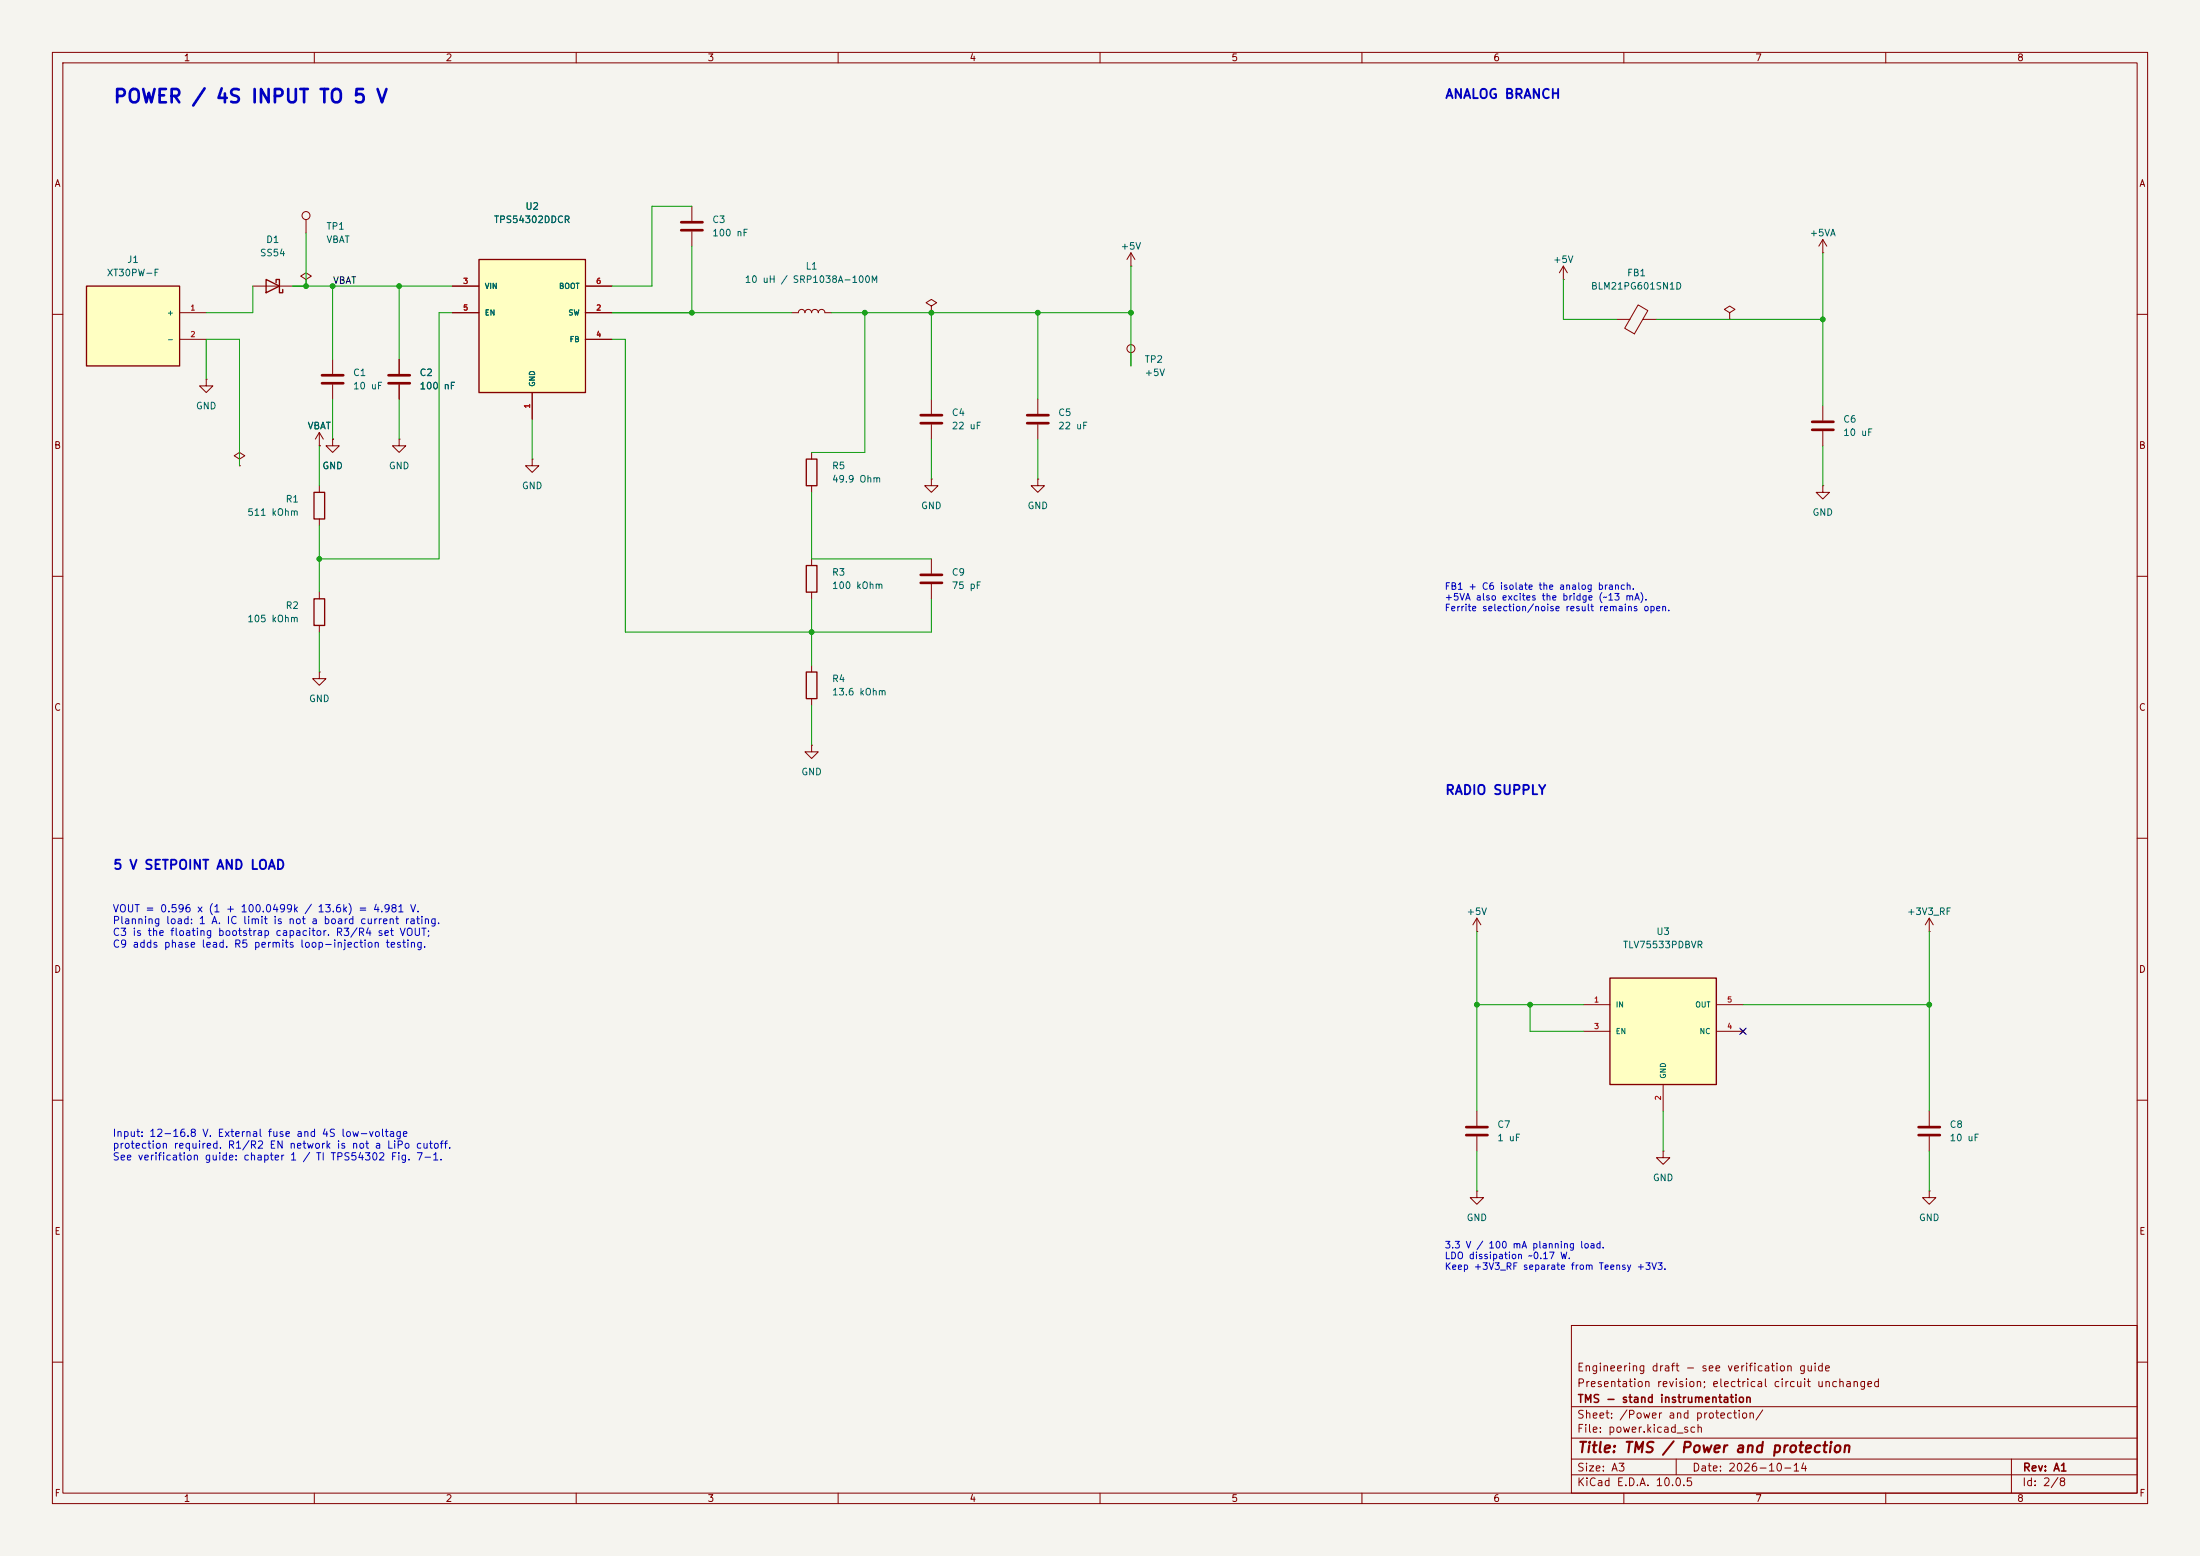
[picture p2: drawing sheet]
<svg xmlns="http://www.w3.org/2000/svg" width="420mm" height="297mm" viewBox="0 0 420 297" stroke-linecap="round" stroke-linejoin="round" font-family="sans-serif">
<path d="M0 0h420v297h-420z" fill="#f5f4ef" stroke="#f5f4ef" stroke-width=".19"/>
<g fill="none" stroke="#840000" stroke-width=".19">
<path d="M10 10h400v277h-400zM12 12h396v273h-396zM60 10v2M110 10v2M160 10v2M210 10v2M260 10v2M310 10v2M360 10v2M48.3 54.6h7.6M58.4 53.3l1-.6-1-.6-1 .6 1 .6v1.3M58.4 54.6h.1"/>
<path d="M58.4 41.9v2.6M298.4 53.3h.1M298.4 50.8l-.7 1.3M298.4 50.8l.8 1.3M298.4 50.8v2.5M312.7 58.2l1.9 1.1-2.6 4.4-1.8-1zM330.2 59.7l1-.6-1-.7-1 .7 1 .6v1.3M10 60h2M39.4 72.4v1.3h1.2l-1.2 1.2-1.3-1.2h1.3M39.4 72.4h.1M308.6 61h2.5M313.6 61h2.6"/>
<path d="M330.2 61h.1M348 77.5v2.8M408 60h2M61 92.7v1.3M61 99.1v1.2M154.9 86.4v1.2M154.9 92.7v1.3M348 82.3v2.8M10 110h2M61 113v1.3M61 119.4v1.3M408 110h2"/>
<path d="M154.9 127v1.3M154.9 133.4v1.2M10 160h2M154.9 142.2v1.3h1.3l-1.3 1.3-1.2-1.3h1.2M154.9 142.2h.1M408 160h2M10 210h2M408 210h2M300 253h108v32h-108zM10 260h2M300 278.5h108M300 274.5h108"/>
<path d="M300 268.5h108M320 278.5v3M384 278.5v6.5M408 260h2M60 285v2M110 285v2M160 285v2M210 285v2M260 285v2M300 281.5h108M310 285v2M360 285v2"/>
<circle cx="58.4" cy="41.1" r=".76"/>
</g>
<path d="M50.8 53.3l2.5 1.3-2.5 1.3zM52.7 54v-.7h.6v2.6h.7v-.7M59.9 94h2.1v5.1h-2.1zM153.9 87.6h2.1v5.1h-2.1zM59.9 114.3h2.1v5.1h-2.1zM153.9 128.3h2.1v5.1h-2.1z" fill="none" stroke="#840000" stroke-width=".25"/>
<path d="M345.9 80.5h4.1M345.9 82h4.1" fill="none" stroke="#840000" stroke-width=".51"/>
<path d="M16.5 54.6h17.8v15.3h-17.8z" fill="#ffffc2"/>
<path d="M16.5 54.6h17.8v15.3h-17.8z" fill="none" stroke="#840000" stroke-width=".25"/>
<g fill="none" stroke="#840000" stroke-width=".19">
<path d="M34.3 59.7h5.1M215.9 50.8h.1M215.9 48.3l-.8 1.2M215.9 48.3l.8 1.2M215.9 48.3v2.5M348 48.3h.1M348 45.7l-.8 1.3M348 45.7l.7 1.3M348 45.7v2.6M34.3 64.8h5.1M198.1 76.2v2.8M215.9 67.3v2.6"/>
<path d="M45.7 87.6l1-.6-1-.6-1 .6 1 .6v1.3M45.7 88.9h.1M198.1 91.4v1.3h1.3l-1.3 1.3-1.3-1.3h1.3M198.1 91.4h.1M198.1 81v2.8"/>
<circle cx="215.9" cy="66.5" r=".76"/>
</g>
<path d="M196.1 79.2h4.1M196.1 80.8h4.1" fill="none" stroke="#840000" stroke-width=".51"/>
<path d="M307.3 186.7h20.4v20.3h-20.4z" fill="#ffffc2"/>
<path d="M307.3 186.7h20.4v20.3h-20.4z" fill="none" stroke="#840000" stroke-width=".25"/>
<g fill="none" stroke="#840000" stroke-width=".19">
<path d="M132.1 39.4v2.8M132.1 44.2v2.8M151.1 59.7h1.3a.64 .64 0 0 1 .6-.6 .64 .64 0 0 1 .7 .6 .64 .64 0 0 1 .6-.6 .64 .64 0 0 1 .6 .6 .64 .64 0 0 1 .7-.6 .64 .64 0 0 1 .6 .6 .64 .64 0 0 1 .6-.6 .64 .64 0 0 1 .7 .6h1.2M177.8 58.4l1-.6-1-.6-1 .6 1 .6v1.3M177.8 59.7h.1M63.5 68.6v2.8M63.5 73.4v2.8M76.2 68.6v2.8M76.2 73.4v2.8M177.8 76.2v2.8M61 85.1h.1M61 82.6l-.8 1.2"/>
<path d="M61 82.6l.7 1.2M61 82.6v2.5M63.5 83.8v1.3h1.3l-1.3 1.3-1.3-1.3h1.3M63.5 83.8h.1M76.2 83.8v1.3h1.3l-1.3 1.3-1.3-1.3h1.3M76.2 83.8h.1M101.6 87.6v1.3h1.3l-1.3 1.3-1.3-1.3h1.3M101.6 87.6h.1M177.8 81v2.8M348 92.7v1.3h1.2l-1.2 1.3-1.3-1.3h1.3M348 92.7h.1M61 128.3v1.2h1.2l-1.2 1.3-1.3-1.3h1.3"/>
<path d="M61 128.3h.1M281.9 177.8h.1M281.9 175.3v2.5M281.9 175.3l-.7 1.2M281.9 175.3l.8 1.2M368.3 177.8h.1M368.3 175.3v2.5M368.3 175.3l-.8 1.2M368.3 175.3l.8 1.2M302.3 191.8h5M302.3 196.9h5M327.7 191.8h5"/>
<path d="M327.7 196.9h5M332.4 196.5l.7 .7M333.1 196.5l-.7 .7M281.9 212.1v2.8M281.9 216.9v2.8M317.5 219.7v1.3h1.3l-1.3 1.2-1.3-1.2h1.3M317.5 219.7h.1M317.5 207v5.1M368.3 212.1v2.8M368.3 216.9v2.8M281.9 227.3v1.3h1.3l-1.3 1.3-1.2-1.3h1.2M281.9 227.3h.1"/>
<path d="M368.3 227.3v1.3h1.3l-1.3 1.3-1.3-1.3h1.3M368.3 227.3h.1"/>
</g>
<path d="M130 42.4h4.1M130 43.9h4.1M61.5 71.6h4M61.5 73.2h4M74.2 71.6h4M74.2 73.2h4M175.8 79.2h4M175.8 80.8h4M279.9 215.1h4.1M279.9 216.7h4.1M366.3 215.1h4M366.3 216.7h4" fill="none" stroke="#840000" stroke-width=".51"/>
<path d="M91.4 49.5h20.4v25.4h-20.4z" fill="#ffffc2"/>
<path d="M91.4 49.5h20.4v25.4h-20.4zM153.9 108h2.1v5h-2.1z" fill="none" stroke="#840000" stroke-width=".25"/>
<g fill="none" stroke="#840000" stroke-width=".19">
<path d="M86.4 59.7h5M86.4 54.6h5M111.8 59.7h5M111.8 54.6h5M76.2 68.6v2.8M76.2 73.4v2.8M101.6 74.9v5.1M111.8 64.8h5M61 85.1h.1M63.5 83.8h.1M177.8 91.4v1.3h1.3l-1.3 1.3-1.3-1.3h1.3M177.8 91.4h.1"/>
<path d="M154.9 106.7v1.3M154.9 113v1.3M177.8 106.7v2.8M177.8 111.5v2.8"/>
</g>
<path d="M175.8 109.7h4M175.8 111.3h4" fill="none" stroke="#840000" stroke-width=".51"/>
<g fill="none" stroke="#009600" stroke-width=".19">
<path d="M132.1 39.4h-7.6v15.2h-7.7M48.3 54.6v5.1h-8.9M55.9 54.6h30.5M58.4 44.5v10.1M63.5 54.6v14M76.2 54.6v14M86.4 59.7h-2.6v47h-22.8M116.8 59.7h34.3M132.1 47v12.7M158.7 59.7h57.2M165.1 59.7v26.7h-10.2M177.8 59.7v16.5"/>
<path d="M198.1 59.7v16.5M215.9 50.8v19.1M298.4 53.3v7.7h10.2M348 48.3v29.2M39.4 72.4v-7.6h6.3v24.1M63.5 76.2v7.6M76.2 76.2v7.6M116.8 64.8h2.6v55.9h58.4v-6.4M316.2 61h31.8M61 85.1v7.6M101.6 80v7.6M154.9 94v12.7h22.9"/>
<path d="M177.8 83.8v7.6M198.1 83.8v7.6M348 85.1v7.6M61 100.3v12.7M154.9 114.3v12.7M61 120.7v7.6M154.9 134.6v7.6M281.9 177.8v34.3M368.3 177.8v34.3M281.9 191.8h20.4M292.1 191.8v5.1h10.2M332.7 191.8h35.6"/>
<path d="M281.9 219.7v7.6M317.5 212.1v7.6M368.3 219.7v7.6"/>
</g>
<path d="M332.1 196.2l1.2 1.3M333.3 196.2l-1.2 1.3" fill="none" stroke="#000084" stroke-width=".19"/>
<g fill="#009600" stroke="#009600" stroke-width=".19">
<circle cx="58.4" cy="54.6" r=".46"/>
<circle cx="61" cy="106.7" r=".46"/>
<circle cx="63.5" cy="54.6" r=".46"/>
<circle cx="76.2" cy="54.6" r=".46"/>
<circle cx="198.1" cy="59.7" r=".46"/>
<circle cx="177.8" cy="59.7" r=".46"/>
<circle cx="165.1" cy="59.7" r=".46"/>
<circle cx="132.1" cy="59.7" r=".46"/>
<circle cx="368.3" cy="191.8" r=".46"/>
<circle cx="292.1" cy="191.8" r=".46"/>
<circle cx="281.9" cy="191.8" r=".46"/>
<circle cx="215.9" cy="59.7" r=".46"/>
<circle cx="348" cy="61" r=".46"/>
<circle cx="154.9" cy="120.7" r=".46"/>
</g>
<text font-size="2.5" fill="#0000c2" x="21.5" y="20.3">POWER / 4S INPUT TO 5 V</text>
<text font-size="2" fill="#840000" x="301" y="277.8">Title: TMS / Power and protection</text>
<g font-size="1.8" fill="#0000c2">
<text x="275.8" y="19.3">ANALOG BRANCH</text>
<text x="275.8" y="152.1">RADIO SUPPLY</text>
<text x="21.5" y="166.4">5 V SETPOINT AND LOAD</text>
</g>
<g font-size="1.5" fill="#840000">
<text x="300.9" y="262.1">Engineering draft - see verification guide</text>
<text x="300.9" y="265.1">Presentation revision; electrical circuit unchanged</text>
<text x="301" y="268.1">TMS - stand instrumentation</text>
<text x="300.9" y="273.8">File: power.kicad_sch</text>
<text x="300.9" y="271.1">Sheet: /Power and protection/</text>
<text x="300.9" y="281.2">Size: A3</text>
<text x="322.9" y="281.2">Date: 2026-10-14</text>
<text x="386" y="281.2">Rev: A1</text>
<text x="300.9" y="284">KiCad E.D.A. 10.0.5</text>
<text x="385.9" y="284">Id: 2/8</text>
</g>
<g font-size="1.4" fill="#0000c2">
<text x="21.4" y="174.5">VOUT = 0.596 x (1 + 100.0499k / 13.6k) = 4.981 V.</text>
<text x="21.4" y="176.7">Planning load: 1 A. IC limit is not a board current rating.</text>
<text x="21.4" y="179">C3 is the floating bootstrap capacitor. R3/R4 set VOUT;</text>
<text x="21.4" y="181.2">C9 adds phase lead. R5 permits loop-injection testing.</text>
<text x="21.4" y="217.3">Input: 12-16.8 V. External fuse and 4S low-voltage</text>
<text x="21.4" y="219.6">protection required. R1/R2 EN network is not a LiPo cutoff.</text>
<text x="21.4" y="221.8">See verification guide: chapter 1 / TI TPS54302 Fig. 7-1.</text>
</g>
<g font-size="1.3" fill="#840000">
<text x="35" y="12">1</text>
<text x="85" y="12">2</text>
<text x="135" y="12">3</text>
<text x="185" y="12">4</text>
<text x="235" y="12">5</text>
<text x="285" y="12">6</text>
<text x="335" y="12">7</text>
<text x="385" y="12">8</text>
<text x="10.3" y="36">A</text>
<text x="408.3" y="36">A</text>
<text x="10.2" y="86">B</text>
<text x="408.2" y="86">B</text>
<text x="10.2" y="136">C</text>
<text x="408.2" y="136">C</text>
<text x="10.2" y="186">D</text>
<text x="408.2" y="186">D</text>
<text x="10.3" y="236">E</text>
<text x="408.3" y="236">E</text>
<text x="10.3" y="286">F</text>
<text x="35" y="287">1</text>
<text x="85" y="287">2</text>
<text x="135" y="287">3</text>
<text x="185" y="287">4</text>
<text x="235" y="287">5</text>
<text x="285" y="287">6</text>
<text x="335" y="287">7</text>
<text x="385" y="287">8</text>
<text x="408.3" y="286">F</text>
</g>
<g font-size="1.3" fill="#006464">
<text x="100.2" y="40.3">U2</text>
<text x="50.7" y="46.7">D1</text>
<text x="62.2" y="44.1">TP1</text>
<text x="62.2" y="46.7">VBAT</text>
<text x="94.2" y="42.9">TPS54302DDCR</text>
<text x="135.9" y="42.9">C3</text>
<text x="135.9" y="45.4">100 nF</text>
<text x="213.8" y="48">+5V</text>
<text x="345.4" y="45.4">+5VA</text>
<text x="20.3" y="53">XT30PW-F</text>
<text x="24.2" y="50.5">J1</text>
<text x="49.5" y="49.2">SS54</text>
<text x="153.7" y="51.8">L1</text>
<text x="296.4" y="50.5">+5V</text>
<text x="310.5" y="53">FB1</text>
<text x="142.1" y="54.3">10 uH / SRP1038A-100M</text>
<text x="303.6" y="55.6">BLM21PG601SN1D</text>
<text x="218.4" y="69.5">TP2</text>
<text x="67.3" y="72.1">C1</text>
<text x="67.3" y="74.6">10 uF</text>
<text x="80" y="72.1">C2</text>
<text x="80" y="74.6">100</text>
<text x="84.6" y="74.6">nF</text>
<text x="218.4" y="72.1">+5V</text>
<text x="37.3" y="78.4">GND</text>
<text x="58.6" y="82.2">VBAT</text>
<text x="181.6" y="79.7">C4</text>
<text x="181.6" y="82.2">22 uF</text>
<text x="201.9" y="79.7">C5</text>
<text x="201.9" y="82.2">22 uF</text>
<text x="351.8" y="81">C6</text>
<text x="351.8" y="83.5">10 uF</text>
<text x="61.4" y="89.9">GND</text>
<text x="74.1" y="89.9">GND</text>
<text x="158.7" y="89.9">R5</text>
<text x="99.5" y="93.7">GND</text>
<text x="158.7" y="92.4">49.9 Ohm</text>
<text x="47.1" y="98.8">511 kOhm</text>
<text x="54.4" y="96.2">R1</text>
<text x="175.7" y="97.5">GND</text>
<text x="196.1" y="97.5">GND</text>
<text x="345.9" y="98.8">GND</text>
<text x="158.7" y="110.2">R3</text>
<text x="158.7" y="112.7">100 kOhm</text>
<text x="181.6" y="110.2">C9</text>
<text x="181.6" y="112.7">75 pF</text>
<text x="47.1" y="119.1">105 kOhm</text>
<text x="54.4" y="116.5">R2</text>
<text x="158.7" y="130.5">R4</text>
<text x="58.9" y="134.3">GND</text>
<text x="158.7" y="133">13.6 kOhm</text>
<text x="152.9" y="148.3">GND</text>
<text x="279.9" y="175">+5V</text>
<text x="316.1" y="178.8">U3</text>
<text x="364" y="175">+3V3_RF</text>
<text x="309.7" y="181.3">TLV75533PDBVR</text>
<text x="285.7" y="215.6">C7</text>
<text x="372.1" y="215.6">C8</text>
<text x="285.7" y="218.1">1 uF</text>
<text x="372.1" y="218.1">10 uF</text>
<text x="315.4" y="225.8">GND</text>
<text x="279.9" y="233.4">GND</text>
<text x="366.2" y="233.4">GND</text>
</g>
<text font-size="1.3" fill="#0f0f0f" x="63.5" y="54.5">VBAT</text>
<g font-size="1.3" fill="#0000c2">
<text x="275.7" y="112.9">FB1 + C6 isolate the analog branch.</text>
<text x="275.7" y="114.9">+5VA also excites the bridge (~13 mA).</text>
<text x="275.7" y="117">Ferrite selection/noise result remains open.</text>
<text x="275.7" y="238.6">3.3 V / 100 mA planning load.</text>
<text x="275.7" y="240.6">LDO dissipation ~0.17 W.</text>
<text x="275.7" y="242.7">Keep +3V3_RF separate from Teensy +3V3.</text>
</g>
<g font-size="1" fill="#a90000">
<text x="36.2" y="59.5">1</text>
<text x="88.3" y="54.4">3</text>
<text x="88.3" y="59.5">5</text>
<text x="113.7" y="59.5">2</text>
<text x="113.7" y="54.4">6</text>
<text x="36.2" y="64.6">2</text>
<text x="113.7" y="64.6">4</text>
<text x="101.4" y="78.1" transform="rotate(-90 101.4 78.1)">1</text>
<text x="304.2" y="191.6">1</text>
<text x="329.6" y="191.6">5</text>
<text x="304.2" y="196.7">3</text>
<text x="329.6" y="196.7">4</text>
<text x="317.3" y="210.1" transform="rotate(-90 317.3 210.1)">2</text>
</g>
<g font-size="1" fill="#006464">
<text x="92.5" y="55.4">VIN</text>
<text x="106.6" y="55.4">BOOT</text>
<text x="31.8" y="60.5">+</text>
<text x="31.8" y="65.5">-</text>
<text x="92.5" y="60.5">EN</text>
<text x="108.4" y="60.5">SW</text>
<text x="108.7" y="65.5">FB</text>
<text x="102.4" y="73.9" transform="rotate(-90 102.4 73.9)">GND</text>
<text x="308.4" y="192.5">IN</text>
<text x="308.4" y="197.6">EN</text>
<text x="323.5" y="192.5">OUT</text>
<text x="324.4" y="197.6">NC</text>
<text x="318.3" y="206" transform="rotate(-90 318.3 206)">GND</text>
</g>
</svg>
